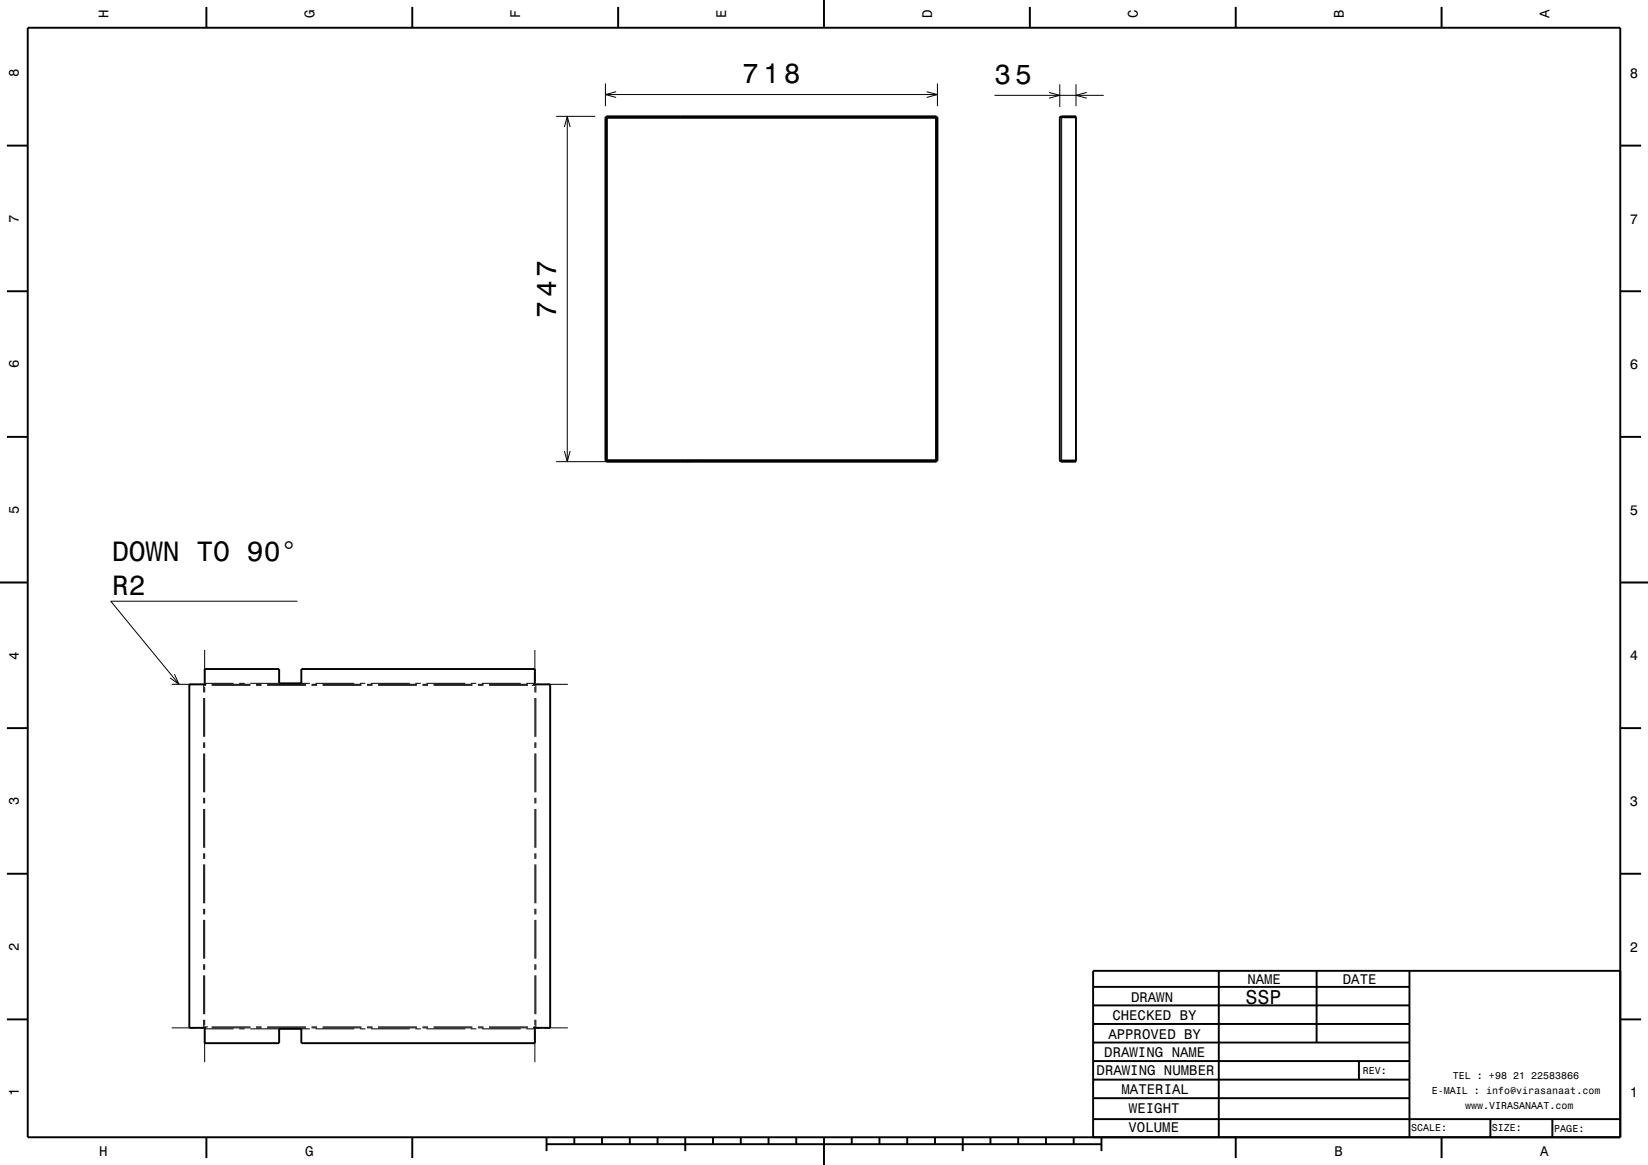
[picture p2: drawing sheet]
<svg xmlns="http://www.w3.org/2000/svg" width="297mm" height="210mm" viewBox="0 0 297 210" stroke-linecap="round" stroke-linejoin="round" font-family="sans-serif">
<g fill="none" stroke="#000" stroke-width=".18">
<path d="M109.1 15v4.1M109.1 17h59.8M111 16.5l-1.9 .5 1.9 .6M167 16.5l1.9 .5-1.9 .6M168.9 15v4.1M179.2 17.2h19.7M189.1 16.7l1.9 .5-1.9 .5M191 15.2v4.1M193.9 15.2v3.9M195.8 16.7l-1.9 .5 1.9 .5M100.2 21h7.1M101.7 22.9l.5-1.9 .6 1.9"/>
<path d="M102.2 21v62.2M109.4 21.3h59.2v61.6h-59.2zM191.3 21v62.2M100.2 83.2h24.5M101.7 81.3l.5 1.9 .6-1.9M36.9 117.2v5.6M53.6 108.4h-33.6l12.3 15M96.4 117.2v5.6M30.9 123.4h4.2M31.4 121.5l.9 1.9-1.7-1.2M36.1 123.4h1M36.7 123.4v1.4"/>
<path d="M36.7 125.8v7M36.7 133.8v1M36.7 135.8v7M36.9 123.8v1M36.9 125.8v7M36.9 133.8v1M36.9 135.8v7M36.9 123.2h5.2M37.1 123.5h.1M38.1 123.5h7M38.1 123.4h7M43.1 123.2h1"/>
<path d="M45.1 123.2h5.2M46.1 123.5h1M46.1 123.4h1M48.1 123.5h7M48.1 123.4h7M54.3 123.2h1.5M56.1 123.5h1M56.1 123.4h1M56.8 123.2h7M58.1 123.5h7M58.1 123.4h7M64.8 123.2h1"/>
<path d="M66.1 123.5h1M66.1 123.4h1M66.8 123.2h7M68.1 123.5h7M68.1 123.4h7M74.8 123.2h1M76.1 123.5h1M76.1 123.4h1M76.8 123.2h7M78.1 123.5h7M78.1 123.4h7M84.8 123.2h1"/>
<path d="M86.1 123.5h1M86.1 123.4h1M86.8 123.2h7M88.1 123.5h7M88.1 123.4h7M94.8 123.2h1.6M95.8 123.5h.4M96.1 123.4h1M96.4 123.8v1M96.4 125.8v7M96.4 133.8v1M96.4 135.8v7"/>
<path d="M96.6 123.4v1.4M96.6 125.8v7M96.6 133.8v1M96.6 135.8v7M98.1 123.4h4.2M36.7 143.8v1M36.7 145.8v7M36.7 153.8v1M36.7 155.8v7M36.9 143.8v1M36.9 145.8v7M36.9 153.8v1"/>
<path d="M36.9 155.8v7M96.4 143.8v1M96.4 145.8v7M96.4 153.8v1M96.4 155.8v7M96.6 143.8v1M96.6 145.8v7M96.6 153.8v1M96.6 155.8v7M36.7 163.8v1M36.7 165.8v7M36.7 173.8v1"/>
<path d="M36.7 175.8v7M36.9 163.8v1M36.9 165.8v7M36.9 173.8v1M36.9 175.8v7M96.4 163.8v1M96.4 165.8v7M96.4 173.8v1M96.4 175.8v7M96.6 163.8v1M96.6 165.8v7M96.6 173.8v1"/>
<path d="M96.6 175.8v7M30.9 185.3h4.2M36.1 185.3h1M36.7 183.8v1.5M36.9 183.8v1M36.9 185.8v5.7M36.9 185.5h5.2M37.1 185.1h.4M38.1 185.1h7M38.1 185.3h7M43.1 185.5h1M45.1 185.5h5.2"/>
<path d="M46.1 185.1h1M46.1 185.3h1M48.1 185.1h7M48.1 185.3h7M54.3 185.5h1.5M56.1 185.1h1M56.1 185.3h1M56.8 185.5h7M58.1 185.1h7M58.1 185.3h7M64.8 185.5h1M66.1 185.1h1"/>
<path d="M66.1 185.3h1M66.8 185.5h7M68.1 185.1h7M68.1 185.3h7M74.8 185.5h1M76.1 185.1h1M76.1 185.3h1M76.8 185.5h7M78.1 185.1h7M78.1 185.3h7M84.8 185.5h1M86.1 185.1h1"/>
<path d="M86.1 185.3h1M86.8 185.5h7M88.1 185.1h7M88.1 185.3h7M94.8 185.5h1.6M96.1 185.1h.1M96.1 185.3h1M96.4 183.8v1M96.4 185.8v5.7M96.6 183.8v1.5M98.1 185.3h4.2"/>
</g>
<g fill="none" stroke="#000" stroke-width=".35">
<path d="M5 5h287v200h-287zM37.2 1.3v3.7M74.3 1.3v3.7M111.4 1.3v3.7M148.5 0v5M185.6 1.3v3.7M222.7 1.3v3.7M259.8 1.3v3.7M1.2 26.3h3.8M109.1 21.1h59.8v62h-59.8zM109.3 21h59.5v62.2h-59.5zM109.3 21.1l.1 .2"/>
<path d="M122.7 21v.1M126.7 21v.1M168.8 21.1l-.2 .2M191 21.3l.1-.2 .2-.1h2.6v62.2h-2.6l-.3-.3M191 21.3v61.6M193.9 21.1h-2.6l-.3 .2M292 26.3h3.8M1.2 52.5h3.8M292 52.5h3.8M1.2 78.8h3.8M292 78.8h3.8M109.4 82.9l-.1 .2"/>
<path d="M122.7 83.1v.1M126.7 83.1v.1M168.6 82.9l.2 .2M191 82.9l.3 .2h2.6M0 105h5M292 105h5M1.2 131.3h3.8M36.9 120.6h13.4v2.6h4v-2.6h42.1v2.6l-.2 .3 .3-.1h2.7v61.9h-2.6l-.4-.2 .2 .3v2.6h-42.1v-2.5h-4v2.5h-13.4v-2.6l.2-.3-.4 .2h-2.6v-61.9h2.6l.4 .1-.2-.3zM292 131.3h3.8M1.2 157.5h3.8M292 157.5h3.8M197 177.9h57"/>
<path d="M219.6 174.9v30M237.3 175v12.9M254 175v30M292 175h-95v30M1.2 183.8h3.8M197 181.2h57M197 184.6h57M197 187.9h57M197 191.3h57M197 194.6h57M197 198h57M244.9 191.3v3.3"/>
<path d="M292 183.8h3.8M37.2 205v3.8M74.3 205v3.8M98.5 206.3h100M98.5 205v2.5M103.5 205v1.3M108.5 205v1.3M113.5 205v1.3M118.5 205v1.3M123.5 205v2.5M128.5 205v1.3M133.5 205v1.3"/>
<path d="M138.5 205v1.3M143.5 205v1.3M148.5 205v5M153.5 205v1.3M158.5 205v1.3M163.5 205v1.3M168.5 205v1.3M173.5 205v2.5M178.5 205v1.3M183.5 205v1.3M188.5 205v1.3M193.5 205v1.3"/>
<path d="M197 201.7h95M198.5 205v2.5M222.7 205v3.8M259.8 205v3.8M268.6 201.7v3.3M279.8 201.8v3.2"/>
</g>
<g font-size="5">
<text x="133.8" y="15">718</text>
<text x="179.2" y="15.2">35</text>
<text x="100.2" y="57.4" transform="rotate(-90 100.2 57.4)">747</text>
<text x="20.2" y="101.1">DOWN TO 90°</text>
<text x="20.2" y="107.2">R2</text>
</g>
<text font-size="3.6" x="224.5" y="180.9">SSP</text>
<g font-size="2.5">
<text x="19.6" y="3.3" transform="rotate(-90 19.6 3.3)">H</text>
<text x="56.7" y="3.3" transform="rotate(-90 56.7 3.3)">G</text>
<text x="93.8" y="3.3" transform="rotate(-90 93.8 3.3)">F</text>
<text x="130.9" y="3.3" transform="rotate(-90 130.9 3.3)">E</text>
<text x="168" y="3.3" transform="rotate(-90 168 3.3)">D</text>
<text x="205.1" y="3.3" transform="rotate(-90 205.1 3.3)">C</text>
<text x="242.2" y="3.3" transform="rotate(-90 242.2 3.3)">B</text>
<text x="279.3" y="3.3" transform="rotate(-90 279.3 3.3)">A</text>
<text x="3.4" y="13.9" transform="rotate(-90 3.4 13.9)">8</text>
<text x="293.7" y="14">8</text>
<text x="3.4" y="40.1" transform="rotate(-90 3.4 40.1)">7</text>
<text x="293.7" y="40.3">7</text>
<text x="3.4" y="66.4" transform="rotate(-90 3.4 66.4)">6</text>
<text x="293.7" y="66.5">6</text>
<text x="3.4" y="92.6" transform="rotate(-90 3.4 92.6)">5</text>
<text x="293.7" y="92.8">5</text>
<text x="3.4" y="118.9" transform="rotate(-90 3.4 118.9)">4</text>
<text x="293.7" y="119">4</text>
<text x="3.4" y="145.1" transform="rotate(-90 3.4 145.1)">3</text>
<text x="293.7" y="145.3">3</text>
<text x="3.4" y="171.4" transform="rotate(-90 3.4 171.4)">2</text>
<text x="293.7" y="171.5">2</text>
<text x="224.8" y="177.3">NAME</text>
<text x="242" y="177.3">DATE</text>
<text x="200.5" y="183.9">CHECKED BY</text>
<text x="203.8" y="180.5">DRAWN</text>
<text x="199" y="190.6">DRAWING NAME</text>
<text x="199.7" y="187.2">APPROVED BY</text>
<text x="3.4" y="197.6" transform="rotate(-90 3.4 197.6)">1</text>
<text x="197.6" y="193.8">DRAWING NUMBER</text>
<text x="202.1" y="197.2">MATERIAL</text>
<text x="293.7" y="197.8">1</text>
<text x="203.5" y="200.6">WEIGHT</text>
<text x="17.9" y="208.4">H</text>
<text x="55" y="208.4">G</text>
<text x="203.4" y="204.1">VOLUME</text>
<text x="240.5" y="208.4">B</text>
<text x="277.6" y="208.4">A</text>
</g>
<g font-size="1.8">
<text x="245.6" y="193.6">REV:</text>
<text x="258" y="197.2">E-MAIL : info@virasanaat.com</text>
<text x="261.8" y="194.6">TEL : +98 21 22583866</text>
<text x="254.3" y="203.9">SCALE:</text>
<text x="264" y="199.9">www.VIRASANAAT.com</text>
<text x="268.8" y="203.9">SIZE:</text>
<text x="280.1" y="204">PAGE:</text>
</g>
</svg>
